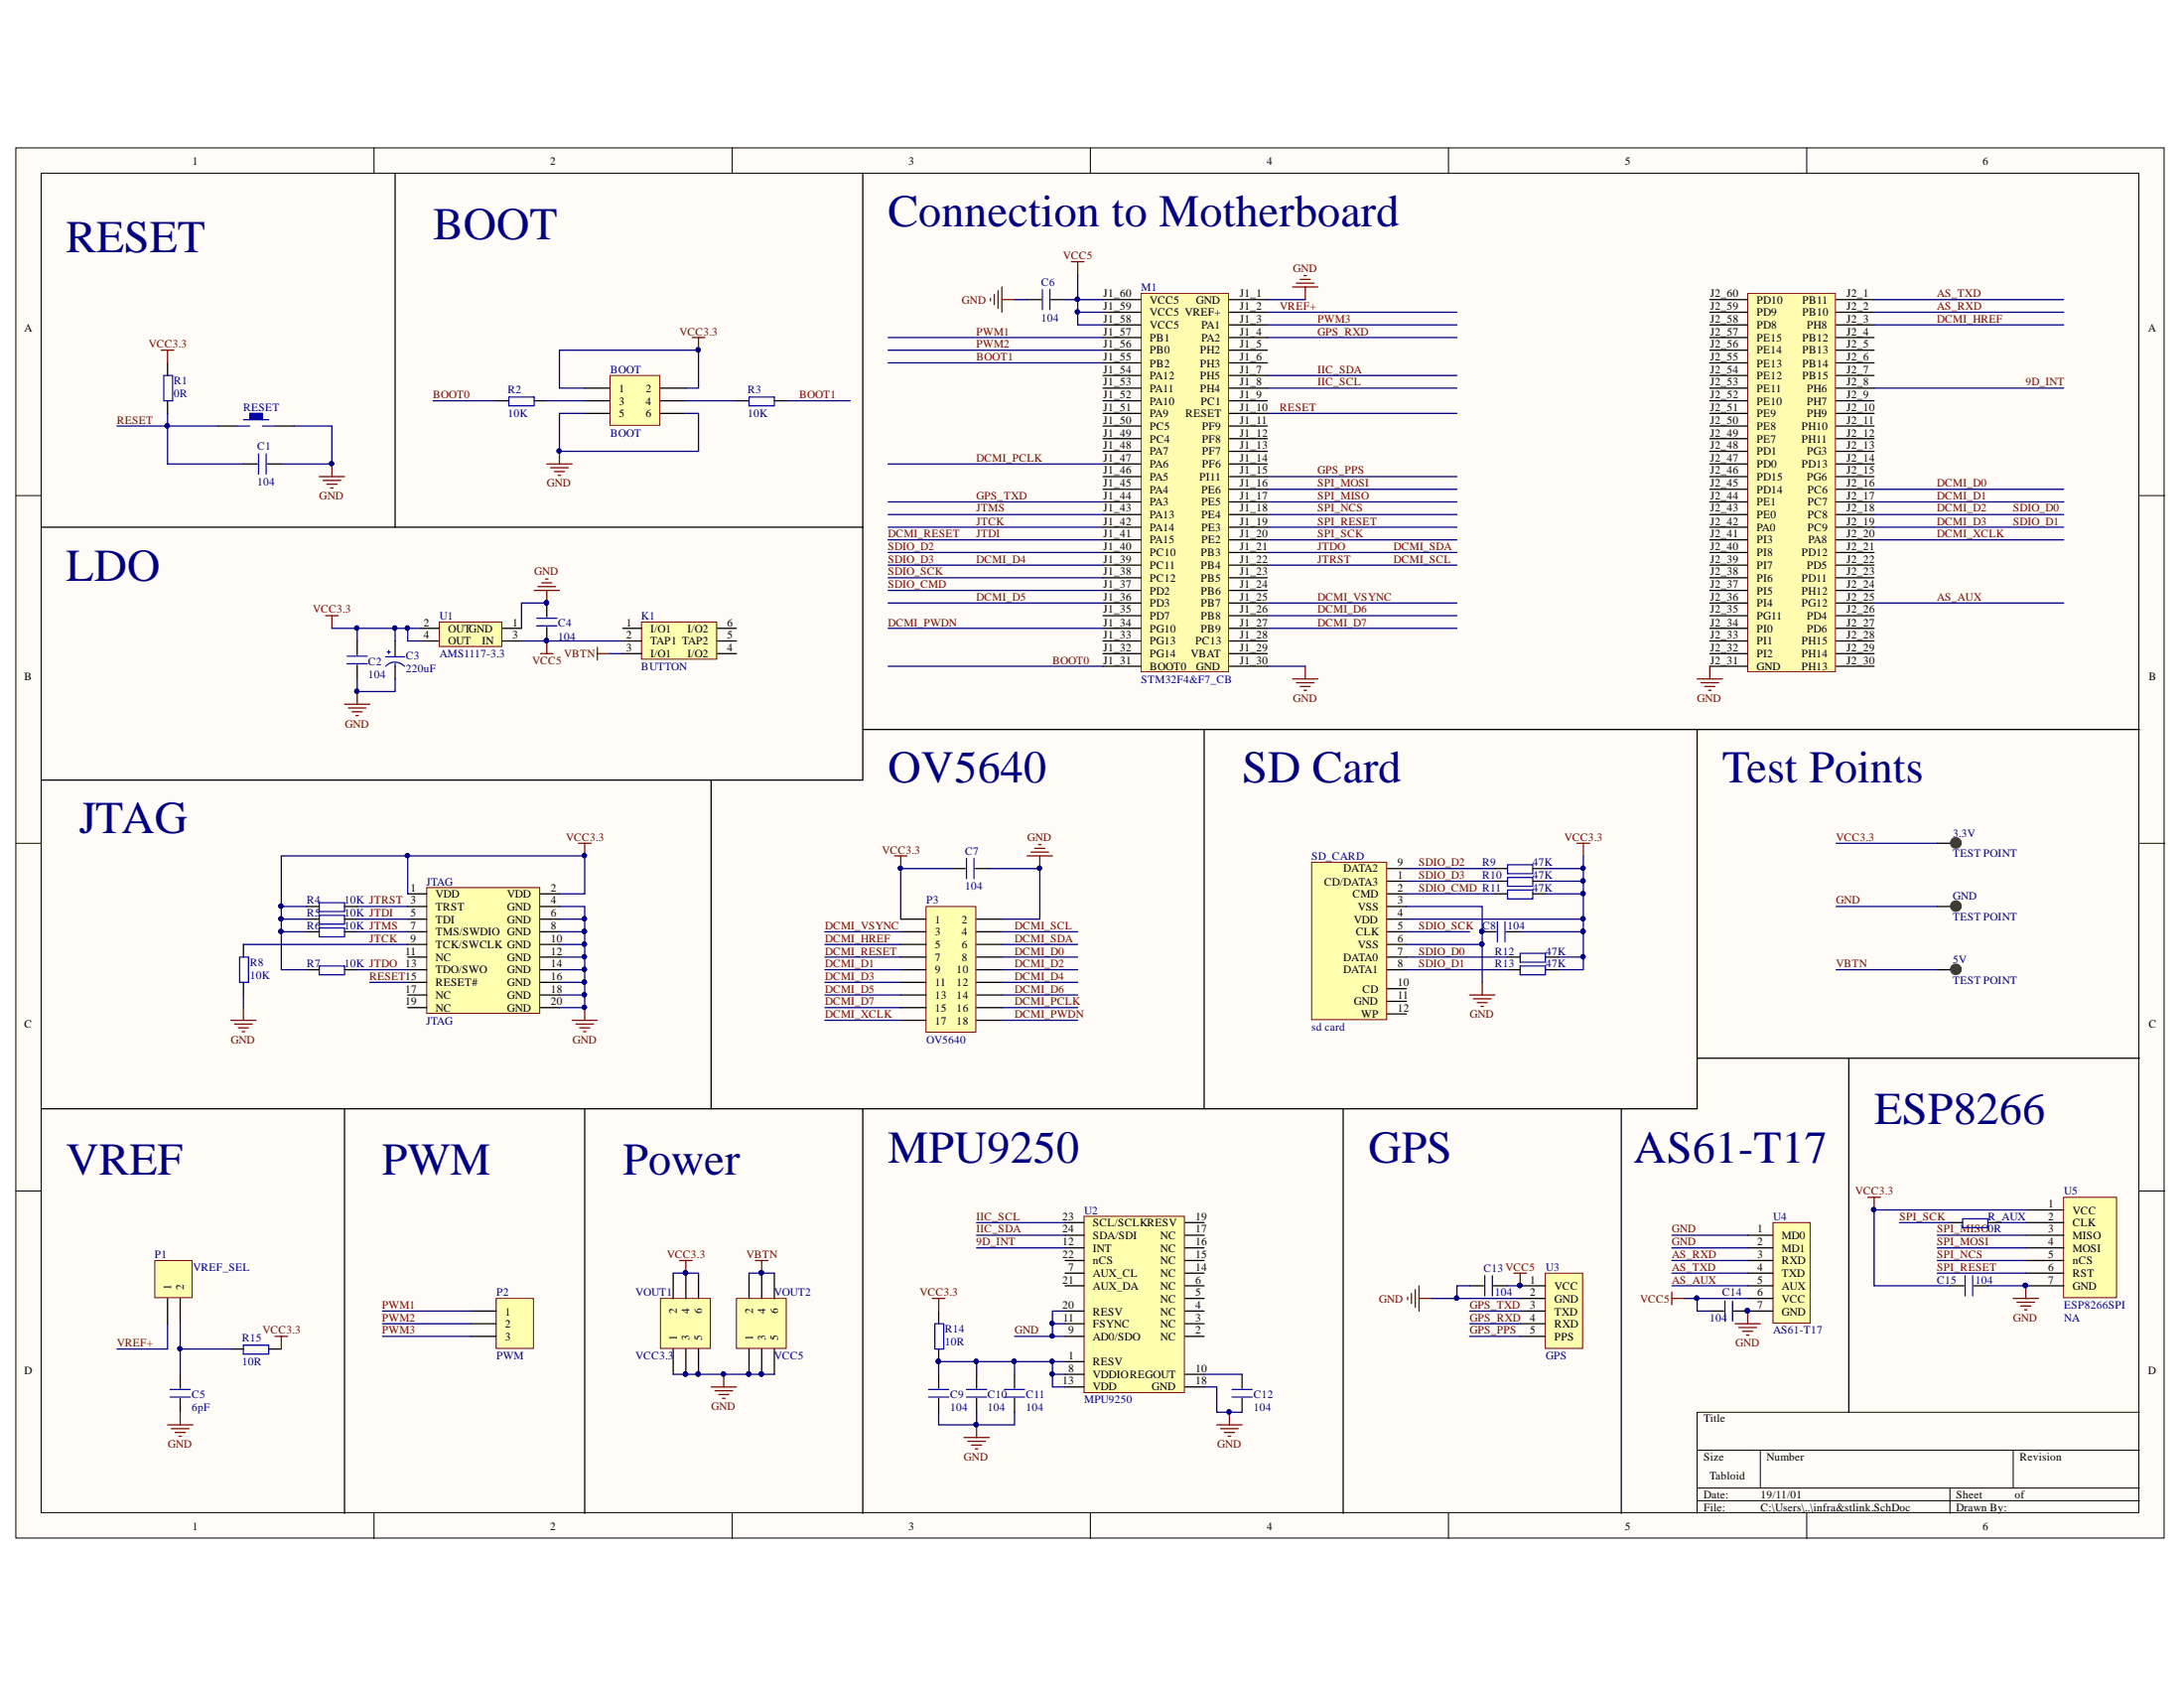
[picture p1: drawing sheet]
# Altium project functionBoard.PrjPcb
1 sheet, 50 parts. Net scope: global (net labels, ports and power ports of the same name join across sheets).
Board file: motherboard.PcbDoc

## Sheet infra&stlink.SchDoc
size Tabloid

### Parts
3.3V  TEST POINT  [TP-1.5]
5V  TEST POINT  [TP-1.5]
BOOT  BOOT  [HDR2X3]
C1  104  [0805]
C2  104  [0805]
C3  220uF  [CC6.56.5]
C4  104  [0805]
C5  6pF  [0805]
C6  104  [0805]
C7  104  [0805]
C8  104  [0805]
C9  104  [0805]
C10  104  [0805]
C11  104  [0805]
C12  104  [0805]
C13  104  [0805]
C14  104  [0805]
C15  104  [0805]
GND  TEST POINT  [TP-1.5]
JTAG  JTAG  [JTAG_20]
K1  BUTTON  [BTN8.5*8.5]
M1  STM32F4&F7_CB  [STM32F4&F7_CB]
P1  VREF_SEL  [HDR1X2]
P2  PWM  [HDR1X3]
P3  OV5640  [HDR2X9]
R1  0R  [0805]
R2  10K  [0805]
R3  10K  [0805]
R4  10K  [0805]
R5  10K  [0805]
R6  10K  [0805]
R7  10K  [0805]
R8  10K  [0805]
R9  47K  [0805]
R10  47K  [0805]
R11  47K  [0805]
R12  47K  [0805]
R13  47K  [0805]
R14  10R  [0805]
R15  10R  [0805]
R_AUX  0R  [0805]
RESET  KEY_M  [KEY_M]  (value not drawn)
SD_CARD  sd card  [SDCARD_L]
U1  AMS1117-3.3  [AMS1117]
U2  MPU9250  [QFN24-t]
U3  GPS  [HDR1X5]
U4  AS61-T17  [HDR1X7]
U5  NA  [Edge Connector7]
VOUT1  VCC3.3  [HDR2X3]
VOUT2  VCC5  [HDR2X3]

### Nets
GND: BOOT.5 BOOT.6 C1.2 C2.1 C3.2(GND) C4.2 C5.1 C6.1 C7.2 C8.1 C9.1 C10.1 C11.1 C12.1 C13.1 C14.1 C15.2 GND.1 JTAG.4(GND) JTAG.6(GND) JTAG.8(GND) JTAG.10(GND) JTAG.12(GND) JTAG.14(GND) JTAG.16(GND) JTAG.18(GND) JTAG.20(GND) M1.J1_1(GND) M1.J1_30(GND) M1.J2_31(GND) P3.2 R8.1 RESET.2 SD_CARD.3(VSS) SD_CARD.6(VSS) U1.1(GND) U2.9(AD0/SDO) U2.11(FSYNC) U2.18(GND) U2.20(RESV) U3.2(GND) U4.1(MD0) U4.2(MD1) U4.7(GND) U5.7(GND) VOUT1.1 VOUT1.3 VOUT1.5 VOUT2.1 VOUT2.3 VOUT2.5
VBTN: 5V.1 K1.3(I/O1) VOUT2.2 VOUT2.4 VOUT2.6
VCC3.3: 3.3V.1 BOOT.1 BOOT.2 C2.2 C3.1(VCC) C7.1 C8.2 C15.1 JTAG.1(VDD) JTAG.2(VDD) P3.1 R1.2 R4.1 R5.1 R6.1 R7.1 R9.2 R10.2 R11.2 R12.2 R13.2 R14.2 R15.2 SD_CARD.4(VDD) U1.2(OUT) U1.4(OUT) U5.1(VCC) VOUT1.2 VOUT1.4 VOUT1.6
VCC5: C4.1 C6.2 C13.2 C14.2 K1.2(TAP1) M1.J1_58(VCC5) M1.J1_59(VCC5) M1.J1_60(VCC5) U1.3(IN) U3.1(VCC) U4.6(VCC)
9D_INT: M1.J2_8(PH6) U2.12(INT)
AS_AUX: M1.J2_25(PG12) U4.5(AUX)
AS_RXD: M1.J2_2(PB10) U4.3(RXD)
AS_TXD: M1.J2_1(PB11) U4.4(TXD)
BOOT0: M1.J1_31(BOOT0) R2.1
BOOT1: M1.J1_55(PB2) R3.2
DCMI_D0: M1.J2_16(PC6) P3.8
DCMI_D1: M1.J2_17(PC7) P3.9
DCMI_D2: M1.J2_18(PC8) P3.10 R12.1 SD_CARD.7(DATA0)  [also labelled SDIO_D0]
DCMI_D3: M1.J2_19(PC9) P3.11 R13.1 SD_CARD.8(DATA1)  [also labelled SDIO_D1]
DCMI_D4: M1.J1_39(PC11) P3.12 R10.1 SD_CARD.1(CD/DATA3)  [also labelled SDIO_D3]
DCMI_D5: M1.J1_36(PD3) P3.13
DCMI_D6: M1.J1_26(PB8) P3.14
DCMI_D7: M1.J1_27(PB9) P3.15
DCMI_HREF: M1.J2_3(PH8) P3.5
DCMI_PCLK: M1.J1_47(PA6) P3.16
DCMI_PWDN: M1.J1_34(PG10) P3.18
DCMI_RESET: JTAG.5(TDI) M1.J1_41(PA15) P3.7 R5.2  [also labelled JTDI]
DCMI_SCL: JTAG.3(TRST) M1.J1_22(PB4) P3.4 R4.2  [also labelled JTRST]
DCMI_SDA: JTAG.13(TDO/SWO) M1.J1_21(PB3) P3.6 R7.2  [also labelled JTDO]
DCMI_VSYNC: M1.J1_25(PB7) P3.3
DCMI_XCLK: M1.J2_20(PA8) P3.17
GPS_PPS: M1.J1_15(PI11) U3.5(PPS)
GPS_RXD: M1.J1_4(PA2) U3.4(RXD)
GPS_TXD: M1.J1_44(PA3) U3.3(TXD)
IIC_SCL: M1.J1_8(PH4) U2.23(SCL/SCLK)
IIC_SDA: M1.J1_7(PH5) U2.24(SDA/SDI)
JTCK: JTAG.9(TCK/SWCLK) M1.J1_42(PA14) R8.2
JTMS: JTAG.7(TMS/SWDIO) M1.J1_43(PA13) R6.2
PWM1: M1.J1_57(PB1) P2.1
PWM2: M1.J1_56(PB0) P2.2
PWM3: M1.J1_3(PA1) P2.3
RESET: C1.1 JTAG.15(RESET#) M1.J1_10(RESET) R1.1 RESET.1
SDIO_CMD: M1.J1_37(PD2) R11.1 SD_CARD.2(CMD)
SDIO_D2: M1.J1_40(PC10) R9.1 SD_CARD.9(DATA2)
SDIO_SCK: M1.J1_38(PC12) SD_CARD.5(CLK)
SPI_MISO: M1.J1_17(PE5) U5.3(MISO)
SPI_MOSI: M1.J1_16(PE6) U5.4(MOSI)
SPI_NCS: M1.J1_18(PE4) U5.5(nCS)
SPI_RESET: M1.J1_19(PE3) U5.6(RST)
SPI_SCK: M1.J1_20(PE2) R_AUX.1
VREF+: M1.J1_2(VREF+) P1.1
NetBOOT_3: BOOT.3 R2.2
NetBOOT_4: BOOT.4 R3.1
NetC5_2: C5.2 P1.2 R15.1
NetC9_2: C9.2 C10.2 C11.2 R14.1 U2.1(RESV) U2.8(VDDIO) U2.13(VDD)
NetC12_2: C12.2 U2.10(REGOUT)
NetR_AUX_2: R_AUX.2 U5.2(CLK)

Not connected (* = marked no-connect by the designer): JTAG 11(NC) 17(NC) 19(NC); K1 1(I/O1) 4(I/O2) 5(TAP2) 6(I/O2); M1 J1_5(PH2) J1_6(PH3) J1_9(PC1) J1_11(PF9) J1_12(PF8) J1_13(PF7) J1_14(PF6) J1_23(PB5) J1_24(PB6) J1_28(PC13) J1_29(VBAT) J1_32(PG14) J1_33(PG13) J1_35(PD7) J1_45(PA4) J1_46(PA5) J1_48(PA7) J1_49(PC4) J1_50(PC5) J1_51(PA9) J1_52(PA10) J1_53(PA11) J1_54(PA12) J2_4(PB12) J2_5(PB13) J2_6(PB14) J2_7(PB15) J2_9(PH7) J2_10(PH9) J2_11(PH10) J2_12(PH11) J2_13(PG3) J2_14(PD13) J2_15(PG6) J2_21(PD12) J2_22(PD5) J2_23(PD11) J2_24(PH12) J2_26(PD4) J2_27(PD6) J2_28(PH15) J2_29(PH14) J2_30(PH13) J2_32(PI2) J2_33(PI1) J2_34(PI0) J2_35(PG11) J2_36(PI4) J2_37(PI5) J2_38(PI6) J2_39(PI7) J2_40(PI8) J2_41(PI3) J2_42(PA0) J2_43(PE0) J2_44(PE1) J2_45(PD14) J2_46(PD15) J2_47(PD0) J2_48(PD1) J2_49(PE7) J2_50(PE8) J2_51(PE9) J2_52(PE10) J2_53(PE11) J2_54(PE12) J2_55(PE13) J2_56(PE14) J2_57(PE15) J2_58(PD8) J2_59(PD9) J2_60(PD10); SD_CARD 10(CD) 11(GND) 12(WP); U2 2(NC) 3(NC) 4(NC) 5(NC) 6(NC) 7(AUX_CL) 14(NC) 15(NC) 16(NC) 17(NC) 19(RESV) 21(AUX_DA) 22(nCS)

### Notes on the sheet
- Connection to Motherboard
- RESET
- BOOT
- LDO
- OV5640
- SD Card
- Test Points
- JTAG
- VREF
- PWM
- Power
- MPU9250
- GPS
- AS61-T17
- ESP8266
